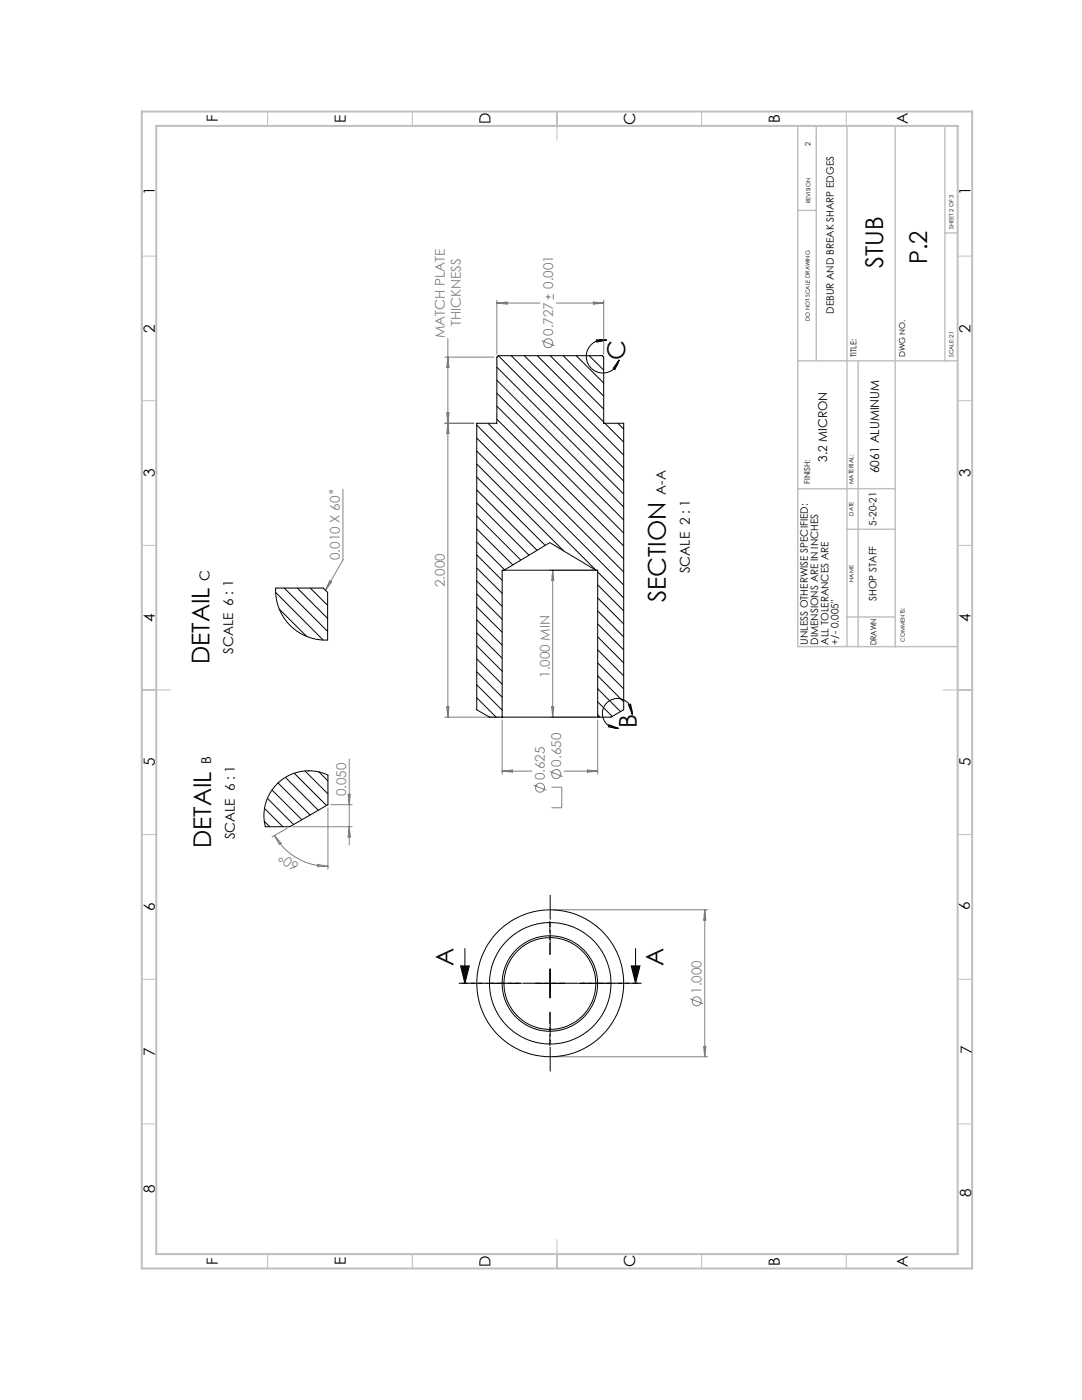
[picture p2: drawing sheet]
<svg xmlns="http://www.w3.org/2000/svg" width="216mm" height="279mm" viewBox="0 0 216 279" stroke-linecap="round" stroke-linejoin="round" font-family="sans-serif">
<g fill="none" stroke="#808080" stroke-width=".2">
<path d="M99.1 59.9v10.8M108.9 59.3h1M109.4 58.7v1.1M110.4 58.7v1.1M120.5 59.9v10.8M88.8 71.3h9.7M89.4 67.6v75.5M89.4 71.3l.2 2h-.5zM99.1 60.5h8.7M99.1 60.5l2.1-.2v.4zM108.1 68l2.6 1M111 60.5h9.5"/>
<path d="M118.4 60.3l2.1 .2-2.1 .2zM68.4 97.6v14.2l-3.5 6M88.8 84.5h5.8M89.1 82.4l.5 4.1h-.5l.5-4.1zM65.8 115.9l.3 .2-1.2 1.7zM109.7 113.8h8.6M110.3 113.8v29.3M110.3 113.8l.2 2.1h-.4zM69.5 158.5h.4l-.2 2.1zM69.7 151.5v17.2M88.8 143.1h10.8M89.1 141.1h.5l-.2 2z"/>
<path d="M100.2 143.7v10.8M100.2 153.9h5.9M100.2 153.9l2.1-.2v.4zM106.5 156.7l2.5 1M109.7 143.1h9M109.7 154l2.6 1M110 157.1h2.1v4.1h-2.1M110.1 141.1h.4l-.2 2zM112.6 153.9h6.7M117.2 153.7l2.1 .2-2.1 .2zM119.3 143.7v10.8M54.8 166.7l1.3 1.6-.3 .3z"/>
<path d="M54.8 166.7a12.3 12.3 0 0 0 10.6 6.2M57.3 165.3l-3 1.7M58.4 165h11.9M63.4 172.5l2 .4-2 .1zM65.4 161.2v12.3M66 160.6h4.3M69.7 165l.2 2h-.4zM110.4 181.6h30.8M137.7 199.3l2.6 1M140.6 181.6v29.3M140.6 181.6l.2 2h-.4zM110.4 210.9h30.8"/>
<path d="M140.4 208.8h.4l-.2 2.1z"/>
<circle cx="109.4" cy="68.5" r=".89"/>
<circle cx="66.1" cy="98.1" r=".26"/>
<circle cx="107.8" cy="157.2" r=".9"/>
<circle cx="111" cy="154.5" r=".9"/>
<circle cx="139" cy="199.8" r=".9"/>
</g>
<g fill="none" stroke="#000" stroke-width=".2">
<path d="M99.1 78.5l25.4 25.3M99.1 75.9l25.4 25.3M99.1 73.3l25.4 25.3M99.4 71h20.8l.3 .3v13.2h4v57.2l-2.6 1.4h-2.6M99.4 71l-.3 .3v13.2h-4v57.2l2.6 1.4h2.5M99.4 71l25.1 25M102 71l22.5 22.4M104.6 71l19.9 19.8M107.2 71l13.3 13.2M109.8 71l10.7 10.6M112.4 71l8.1 8.1M115 71l5.5 5.4"/>
<path d="M117.6 71l2.9 2.9M119 67.8l2.1 .1-2.1 .4zM121.1 67.9a3.3 3.3 0 0 0-4 2.5 3.3 3.3 0 0 0 2.5 3.9 3.3 3.3 0 0 0 3.9-2.5M123.5 71.8l-.8 1.9-.3-.2zM95.1 97.8l12.1 12M95.1 95.2l13.7 13.6M95.1 92.6l17.4 17.3M95.1 90l23.8 23.8M95.1 87.4l29.4 29.3M95.1 84.8l29.4 29.4M97.4 84.5l27.1 27.1M99.1 83.7l25.4 25.3"/>
<path d="M99.1 81l25.4 25.4M120.7 84.5l3.8 3.7M123.3 84.5l1.2 1.2M55 117.4h9.5l.9 .8v9.5l-2.3-.1-2-.6-1.8-1-1.5-1.2-1-1.3-1.1-1.9-.6-2.4zM55 118.2l9.5 9.5M56.7 117.4l8.7 8.6M59.3 117.4l6.1 6M61.9 117.4l3.5 3.4M95.1 118.5l5.1 5.1M95.1 115.9l5.1 5.1M95.1 113.3l5.1 5.1M95.1 110.7l5.1 5.1"/>
<path d="M95.1 108.2l5.6 5.5M95.1 105.6l7.2 7.1M95.1 103l8.8 8.8M95.1 100.4l10.5 10.4M100.6 113.8l9.1-5.5 9.2 5.5M100.6 113.8h18.3M100.6 113.8h-.4v29.3M118.9 113.8h.4v29.3M119.3 119.3l5.2 5.2M119.3 116.7l5.2 5.2M119.3 114.1l5.2 5.2M55.7 121.6l5.5 5.4"/>
<path d="M95.1 139.3l3.9 3.8M95.1 136.7l5.1 5M95.1 134.1l5.1 5M95.1 131.5l5.1 5M95.1 128.9l5.1 5.1M95.1 126.3l5.1 5.1M95.1 123.7l5.1 5.1M95.1 121.1l5.1 5.1M119.3 137.5l4.5 4.5M119.3 134.9l5.2 5.2M119.3 132.3l5.2 5.2M119.3 129.7l5.2 5.2"/>
<path d="M119.3 127.1l5.2 5.2M119.3 124.5l5.2 5.2M119.3 121.9l5.2 5.2M53.4 159.3l5.2 5.2M54.3 157.7l5.9 5.9M55.5 156.3l6.4 6.4M55.5 156.3l1-.9 1.3-.7 2.4-.8h2.6l2.5 .7 .1 .1v5.9l-7.6 4.4h-4.9l-.2-2.7 .3-1.9 .9-2.2zM56.9 155.1l6.6 6.6M58.7 154.3l6.5 6.5M60.9 153.9l4.5 4.5M63.6 154.1l1.8 1.7M100.2 143.1h19.1"/>
<path d="M119.3 142.7l.4 .4M119.3 140.1l2.9 2.9M121.5 144.6l1.9 .8-2-.3zM125.4 140.7l.4-.1 .4 2zM126.2 142.6a2.98 2.98 0 0 0-2.9-3.2 2.98 2.98 0 0 0-3.1 3.1 2.98 2.98 0 0 0 3.2 2.9M52.7 163.9l1.1 1.1M52.8 161.3l3.6 3.7M91.9 192.8h1.7l-.8 3.4zM92.8 189.3v6.9M106.8 196.3h5.8M106.9 196.2h5.8M109.7 193.4v5.8"/>
<path d="M109.8 193.3v5.8M126 192.8h1.7l-.9 3.4zM126.8 189.3v6.9"/>
<circle cx="109.7" cy="196.3" r="9.2"/>
<circle cx="109.7" cy="196.3" r="9.5"/>
<circle cx="109.8" cy="196.2" r="14.7"/>
<circle cx="109.8" cy="196.2" r="12.1"/>
</g>
<path d="M104 196.2h-11.8M109.8 190.5v-11.8M115.6 196.2h11.7M109.8 202v11.8" fill="none" stroke="#000" stroke-width=".2" stroke-dasharray="8.8 .7 .7 .7" stroke-dashoffset="4"/>
<path d="M103.9 196.3h-6.6M109.7 190.5v-6.6M115.5 196.3h6.6M109.7 202v6.7" fill="none" stroke="#000" stroke-width=".2" stroke-dasharray="8.8 .7 .7 .7" stroke-dashoffset="6.6"/>
<path d="M91.6 196.2h36.4" fill="none" stroke="#000" stroke-width=".2" stroke-dasharray="3.7 .7 .7 .7 .7 .7" stroke-dashoffset="2"/>
<g fill="none" stroke="#c0c0c0" stroke-width=".2">
<path d="M53.4 22.3v2.8M82.3 22.3v2.8M111.1 22.3v5.7M140 22.3v2.8M168.9 22.3v2.8M28.3 51.1h2.9M191.1 51.1h2.9M28.3 80h2.9M191.1 80h2.9M28.3 108.8h2.9M191.1 108.8h2.9M28.3 137.7h5.8"/>
<path d="M188.2 137.7h5.8M28.3 166.6h2.9M191.1 166.6h2.9M28.3 195.4h2.9M191.1 195.4h2.9M28.3 224.3h2.9M191.1 224.3h2.9M53.4 250.3v2.9M82.3 250.3v2.9M111.1 247.4v5.8M140 250.3v2.9M168.9 250.3v2.9"/>
</g>
<path d="M159.2 25.1v103.9h31.9M162.9 25.1v46.9M169 25.1v103.9M178.6 25.1v103.9M188.5 25.1v46.9M159.2 42h3.7M188.6 46.5h2.5M159.2 72h31.9M171.2 72v57M178.6 97.5h-19.4M169 105.6h9.6M169 123.1h9.6" fill="none" stroke="#c0c0c0" stroke-width=".29"/>
<path d="M28.3 22.3h165.7v230.9h-165.7zM31.2 25.1h159.9v225.2h-159.9z" fill="none" stroke="#c0c0c0" stroke-width=".4"/>
<g fill="#000">
<path d="M125.4 140.7l.4-.1 .4 2zM121.5 144.6l1.9 .8-2-.3zM119 67.8l2.1 .1-2.1 .4zM123.5 71.8l-.8 1.9-.3-.2z"/>
<path d="M91.9 192.8h1.7l-.8 3.4zM126 192.8h1.7l-.9 3.4z"/>
</g>
<g font-size="4.9">
<text x="176.2" y="53.4" transform="rotate(-90 176.2 53.4)">STUB</text>
<text x="185" y="52.7" transform="rotate(-90 185 52.7)">P.2</text>
<text x="124.7" y="71.8" transform="rotate(-90 124.7 71.8)">C</text>
<text x="132.9" y="120.2" transform="rotate(-90 132.9 120.2)">SECTION</text>
<text x="41.8" y="132.6" transform="rotate(-90 41.8 132.6)">DETAIL</text>
<text x="127.1" y="145.4" transform="rotate(-90 127.1 145.4)">B</text>
<text x="42.1" y="169.2" transform="rotate(-90 42.1 169.2)">DETAIL</text>
<text x="90.5" y="192.9" transform="rotate(-90 90.5 192.9)">A</text>
<text x="132.4" y="192.9" transform="rotate(-90 132.4 192.9)">A</text>
</g>
<g font-size="3.1">
<text x="43.4" y="24.4" transform="rotate(-90 43.4 24.4)">F</text>
<text x="69" y="24.5" transform="rotate(-90 69 24.5)">E</text>
<text x="97.9" y="24.8" transform="rotate(-90 97.9 24.8)">D</text>
<text x="126.7" y="24.9" transform="rotate(-90 126.7 24.9)">C</text>
<text x="155.6" y="24.6" transform="rotate(-90 155.6 24.6)">B</text>
<text x="181.1" y="24.8" transform="rotate(-90 181.1 24.8)">A</text>
<text x="30.9" y="39" transform="rotate(-90 30.9 39)">1</text>
<text x="193.7" y="39" transform="rotate(-90 193.7 39)">1</text>
<text x="30.9" y="66.4" transform="rotate(-90 30.9 66.4)">2</text>
<text x="193.7" y="66.4" transform="rotate(-90 193.7 66.4)">2</text>
<text x="30.9" y="95.2" transform="rotate(-90 30.9 95.2)">3</text>
<text x="193.7" y="95.2" transform="rotate(-90 193.7 95.2)">3</text>
<text x="30.9" y="124.1" transform="rotate(-90 30.9 124.1)">4</text>
<text x="193.7" y="124.1" transform="rotate(-90 193.7 124.1)">4</text>
<text x="30.9" y="153" transform="rotate(-90 30.9 153)">5</text>
<text x="193.7" y="153" transform="rotate(-90 193.7 153)">5</text>
<text x="30.9" y="181.8" transform="rotate(-90 30.9 181.8)">6</text>
<text x="193.5" y="181.6" transform="rotate(-90 193.5 181.6)">6</text>
<text x="30.9" y="210.7" transform="rotate(-90 30.9 210.7)">7</text>
<text x="193.9" y="210.4" transform="rotate(-90 193.9 210.4)">7</text>
<text x="30.9" y="238.1" transform="rotate(-90 30.9 238.1)">8</text>
<text x="193.8" y="239" transform="rotate(-90 193.8 239)">8</text>
<text x="43.4" y="252.4" transform="rotate(-90 43.4 252.4)">F</text>
<text x="69" y="252.5" transform="rotate(-90 69 252.5)">E</text>
<text x="97.9" y="252.8" transform="rotate(-90 97.9 252.8)">D</text>
<text x="126.7" y="252.9" transform="rotate(-90 126.7 252.9)">C</text>
<text x="155.6" y="252.6" transform="rotate(-90 155.6 252.6)">B</text>
<text x="181.1" y="252.8" transform="rotate(-90 181.1 252.8)">A</text>
</g>
<g font-size="2.7" fill="#808080">
<text x="110.4" y="57.6" transform="rotate(-90 110.4 57.6)">0.001</text>
<text x="92" y="65" transform="rotate(-90 92 65)">THICKNESS</text>
<text x="88.8" y="67.6" transform="rotate(-90 88.8 67.6)">MATCH PLATE</text>
<text x="110.4" y="67" transform="rotate(-90 110.4 67)">0.727</text>
<text x="67.8" y="111.8" transform="rotate(-90 67.8 111.8)">0.010 X 60</text>
<text x="88.8" y="117.2" transform="rotate(-90 88.8 117.2)">2.000</text>
<text x="109.7" y="135.3" transform="rotate(-90 109.7 135.3)">1.000 MIN</text>
<text x="108.7" y="155.7" transform="rotate(-90 108.7 155.7)">0.625</text>
<text x="112" y="153" transform="rotate(-90 112 153)">0.650</text>
<text x="69.1" y="158.9" transform="rotate(-90 69.1 158.9)">0.050</text>
<text x="59.8" y="172.4" transform="rotate(-146 59.8 172.4)">60°</text>
<text x="140" y="198.3" transform="rotate(-90 140 198.3)">1.000</text>
</g>
<g font-size="2.7">
<text x="132.9" y="98.8" transform="rotate(-90 132.9 98.8)">A-A</text>
<text x="41.8" y="115.9" transform="rotate(-90 41.8 115.9)">C</text>
<text x="137.6" y="114.4" transform="rotate(-90 137.6 114.4)">SCALE 2 : 1</text>
<text x="46.5" y="130.5" transform="rotate(-90 46.5 130.5)">SCALE 6 : 1</text>
<text x="42.1" y="152.6" transform="rotate(-90 42.1 152.6)">B</text>
<text x="46.8" y="167.5" transform="rotate(-90 46.8 167.5)">SCALE 6 : 1</text>
</g>
<g font-size="2.4">
<text x="165.1" y="92.1" transform="rotate(-90 165.1 92.1)">3.2 MICRON</text>
<text x="175.4" y="94.4" transform="rotate(-90 175.4 94.4)">6061 ALUMINUM</text>
</g>
<g font-size="2">
<text x="166.4" y="62.6" transform="rotate(-90 166.4 62.6)">DEBUR AND BREAK SHARP EDGES</text>
<text x="174.9" y="104.9" transform="rotate(-90 174.9 104.9)">5-20-21</text>
<text x="174.9" y="120" transform="rotate(-90 174.9 120)">SHOP STAFF</text>
<text x="161.2" y="128.7" transform="rotate(-90 161.2 128.7)">UNLESS OTHERWISE SPECIFIED:</text>
<text x="163.3" y="128.7" transform="rotate(-90 163.3 128.7)">DIMENSIONS ARE IN INCHES</text>
<text x="165.3" y="128.7" transform="rotate(-90 165.3 128.7)">ALL TOLERANCES ARE</text>
<text x="167.3" y="128.7" transform="rotate(-90 167.3 128.7)">+/- 0.005&quot;</text>
</g>
<g font-size="1.6">
<text x="170.9" y="71.3" transform="rotate(-90 170.9 71.3)">TITLE:</text>
<text x="180.6" y="71.3" transform="rotate(-90 180.6 71.3)">DWG NO.</text>
<text x="161.6" y="96.6" transform="rotate(-90 161.6 96.6)">FINISH:</text>
<text x="174.9" y="128.8" transform="rotate(-90 174.9 128.8)">DRAWN</text>
</g>
<text font-size="1.5" x="161.7" y="29.1" transform="rotate(-90 161.7 29.1)">2</text>
<g font-size="1.2">
<text x="161.7" y="40.5" transform="rotate(-90 161.7 40.5)">REVISION</text>
<text x="190.3" y="45.6" transform="rotate(-90 190.3 45.6)">SHEET 2 OF 3</text>
<text x="161.6" y="64" transform="rotate(-90 161.6 64)">DO NOT SCALE DRAWING</text>
<text x="190.3" y="71.3" transform="rotate(-90 190.3 71.3)">SCALE:2:1</text>
<text x="170.3" y="96.6" transform="rotate(-90 170.3 96.6)">MATERIAL:</text>
<text x="170.3" y="102.9" transform="rotate(-90 170.3 102.9)">DATE</text>
<text x="170.3" y="116.1" transform="rotate(-90 170.3 116.1)">NAME</text>
<text x="180.6" y="128" transform="rotate(-90 180.6 128)">COMMENTS:</text>
</g>
</svg>
